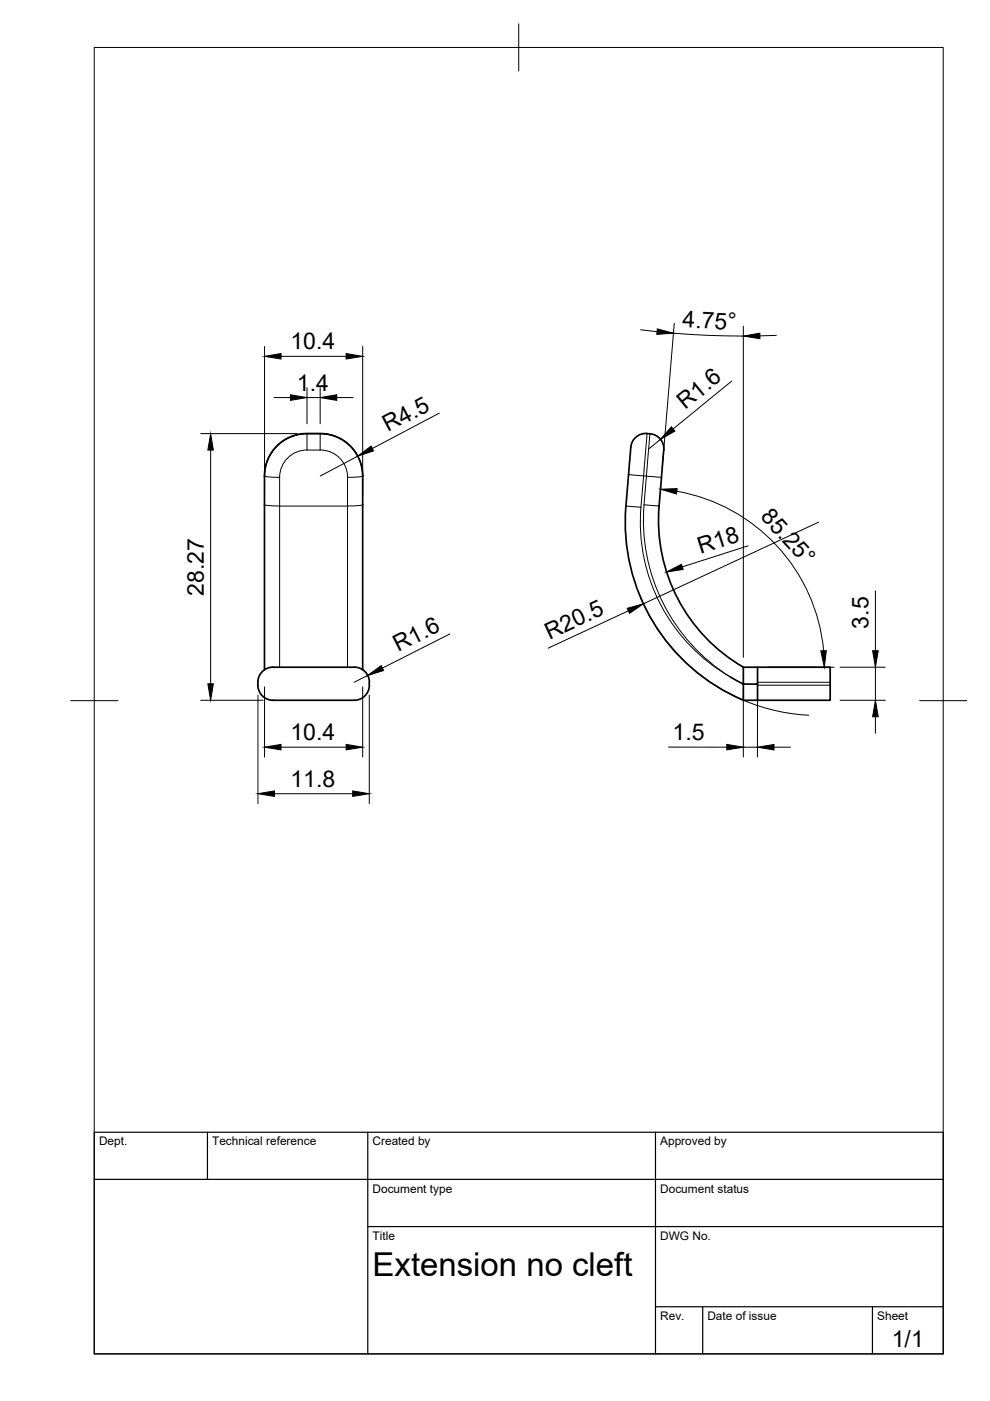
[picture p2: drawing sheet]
<svg xmlns="http://www.w3.org/2000/svg" width="210mm" height="297mm" viewBox="0 0 210 297" stroke-linecap="round" stroke-linejoin="round" font-family="sans-serif">
<!-- layer: Visible -->
<path d="M133.7 94.8a3.6 3.6 0 0 1 4.4-2.9 3.6 3.6 0 0 1 2.5 4.6l-.3 4.7a52.6 52.6 0 0 0-.3 14.3 36 36 0 0 0 17.6 26M133.8 94.9l-.5 5a61.9 61.9 0 0 0-.3 16.5 41 41 0 0 0 24.6 32.1M56.1 142v-41.1a9 9 0 0 1 9-9h2.8a9 9 0 0 1 9 9v41.1M57.9 141.5h17.2M57.9 141.4a3.6 3.6 0 0 0-3.2 3 3.6 3.6 0 0 0 1.9 3.8l1.3 .3h17.2a3.2 3.2 0 0 0 3.2-3.2M75.1 141.4a3.2 3.2 0 0 1 3.2 3.2M78.3 144.7v.6M154.8 143.5l2.8 1.5v3.5h3M160.6 141.5v3.5h-3v-3.5h18.4v7h-15.4M160.6 145v3.5" fill="none" stroke="#000" stroke-width=".36"/>
<!-- layer: Visible Narrow -->
<g fill="none" stroke="#000" stroke-width=".21">
<path d="M65.1 91.9v.1a9 9 0 0 0-9 8.9l.9 .2 2.3 .1M65.1 91.9a9 9 0 0 0-9 9M65.1 95.4a5.8 5.8 0 0 0-5.8 5.8M67.9 91.9h-2.8M67.9 92v3.4M67.9 92h-2.8v3.4h2.8M67.9 91.9v.1M67.9 92a9 9 0 0 1 9 8.9l-.9 .2-2.3 .1M67.9 91.9a9 9 0 0 1 9 9M67.9 95.4a5.8 5.8 0 0 1 5.8 5.8M137.2 91.9l-.7 9M137.8 92l-.7 9"/>
<path d="M56.1 107l.9 .2 2.3 .1M59.3 107.3v34.2M59.3 101.2v6.1M59.3 107.3h14.4M73.7 107.3v34.2M73.7 101.2v6.1M76.9 107l-.9 .2-2.3 .1M132.7 107.3l3.2 .3M133.3 100.6l3.2 .3M136.5 100.9l-.6 6.7M136.5 100.9l.6 .1M136.5 107l3.2 .3"/>
<path d="M136.6 107a39.2 39.2 0 0 0 18.2 36.5 37.8 37.8 0 0 1-18.9-36M137.1 101l3.2 .2M137.1 101l-.6 6M160.6 145.3h15.4M160.6 144.7h15.4"/>
</g>
<!-- layer: BORDER -->
<path d="M20 10.1h180v276.9h-180zM110 5.1v10M15 148.6h10M195 148.6h10" fill="none" stroke="#000" stroke-width=".21"/>
<!-- layer: TITLEBLOCK -->
<path d="M20 240.1h180v46.9h-180zM20 250h180M44 240.1v9.9M78 240.1v46.9M139 240.1v46.9M78 260.1h122M139 277.1h61M149 277.1v9.9M185 277.1v9.9" fill="none" stroke="#000" stroke-width=".25"/>
<!-- layer: FD_Dimensions -->
<g fill="none" stroke="#000" stroke-width=".21">
<path d="M56.1 73.5v31.5M59.6 75.6h13.8M76.9 73.5v31.5M135.8 69.9l3.5 .4M142.8 70.6l7.4 .5 7.4 .2M143 68.5l-2.6 30.6M157.6 69.2v70.2M164.6 71.1l-3.5 .1M42.5 91.9h20.5M44.7 95.4v49.6M58.1 84.3h3.5M65.1 82.2v7.6"/>
<path d="M65.1 84.3h2.8M67.9 82.2v7.6M71.4 84.3h3.5M75.8 96.7l-7.9 4.2M93.1 87.6l-14.1 7.5M140 93.2l-2.5 2M155.1 80.8l-12.4 10.1M143.5 104.2a37.9 37.9 0 0 1 31.1 33.8M158.6 115.7l-13.9 4.5M173.6 110.7l-37.2 17.3M95.4 134.4l-14.3 7.3M133.2 129.5l-17 7.9"/>
<path d="M135.6 126.1a41 41 0 0 0 35.9 25.5M185.6 125.3v12.7M42.5 148.5h13.3M54.7 147.4v23M56.1 145.6v14.9M59.6 158.4h13.8M76.9 145.6v14.9M77.9 143.2l-2.8 1.5M78.3 147.4v23M141.7 158.4h12.4M157.6 147.1v13.4M157.6 158.4h3"/>
<path d="M160.6 147.1v13.4M162.7 141.5h14.2M164.1 158.4h3.5M178.1 148.5h9.6M178.1 141.5h9.6M185.6 141.5v7M185.6 152v3.5M58.2 168.3h16.6"/>
</g>
<g fill="#000" stroke="#000" stroke-width=".21">
<path d="M56.1 75.6l3.5-.6v1.1zM73.4 75l3.5 .6-3.5 .5zM139.4 69.7l3.4 .9-3.5 .3zM157.6 71.3l3.5-.7v1.2zM44.7 91.9l.5 3.5h-1.1zM61.6 83.7l3.5 .6-3.5 .6zM67.9 84.3l3.5-.6v1.2zM75.8 96.7l2.9-2.1 .5 1zM142.3 90.5l.8 .9-3.1 1.8zM140 103.7l3.6-.1-.2 1.1zM141.3 121.3l3.2-1.7 .3 1.1zM133 129l3.4-1-2.9 2z"/>
<path d="M174 138h1.2l-.4 3.5zM185 138h1.2l-.6 3.5zM44.1 145h1.1l-.5 3.5zM56.1 158.4l3.5-.6v1.2zM73.4 157.8l3.5 .6-3.5 .6zM77.9 143.2l2.9-2.1 .5 1.1zM154.1 157.8l3.5 .6-3.5 .6zM160.6 158.4l3.5-.6v1.2zM185.6 148.5l.6 3.5h-1.2zM54.7 168.3l3.5-.6v1.2zM74.8 167.7l3.5 .6-3.5 .6z"/>
</g>
<text font-size="7" x="79" y="270.6">Extension no cleft</text>
<g font-size="4.9">
<text x="144.7" y="69.4" transform="rotate(2 144.7 69.4)">4.75°</text>
<text x="61.6" y="74.1">10.4</text>
<text x="62.9" y="82.9">1.4</text>
<text x="145.3" y="87" transform="rotate(-39 145.3 87)">R1.6</text>
<text x="82.3" y="91.7" transform="rotate(-28 82.3 91.7)">R4.5</text>
<text x="161.1" y="109.7" transform="rotate(47 161.1 109.7)">85.25°</text>
<text x="148.5" y="117.4" transform="rotate(-18 148.5 117.4)">R18</text>
<text x="43.2" y="126.3" transform="rotate(-90 43.2 126.3)">28.27</text>
<text x="116.5" y="135.7" transform="rotate(-25 116.5 135.7)">R20.5</text>
<text x="184.1" y="133.3" transform="rotate(-90 184.1 133.3)">3.5</text>
<text x="84.4" y="138.3" transform="rotate(-27 84.4 138.3)">R1.6</text>
<text x="61.6" y="157">10.4</text>
<text x="142.6" y="156.9">1.5</text>
<text x="61.6" y="166.8">11.8</text>
<text x="189.1" y="285.7">1/1</text>
</g>
<g font-size="2.5">
<text x="21" y="242.9">Dept.</text>
<text x="45" y="242.9">Technical reference</text>
<text x="79" y="242.9">Created by</text>
<text x="140" y="242.9">Approved by</text>
<text x="79" y="252.8">Document type</text>
<text x="140" y="252.8">Document status</text>
<text x="79" y="262.9">Title</text>
<text x="140" y="262.9">DWG No.</text>
<text x="140" y="279.9">Rev.</text>
<text x="150" y="279.9">Date of issue</text>
<text x="186" y="279.9">Sheet</text>
</g>
</svg>
